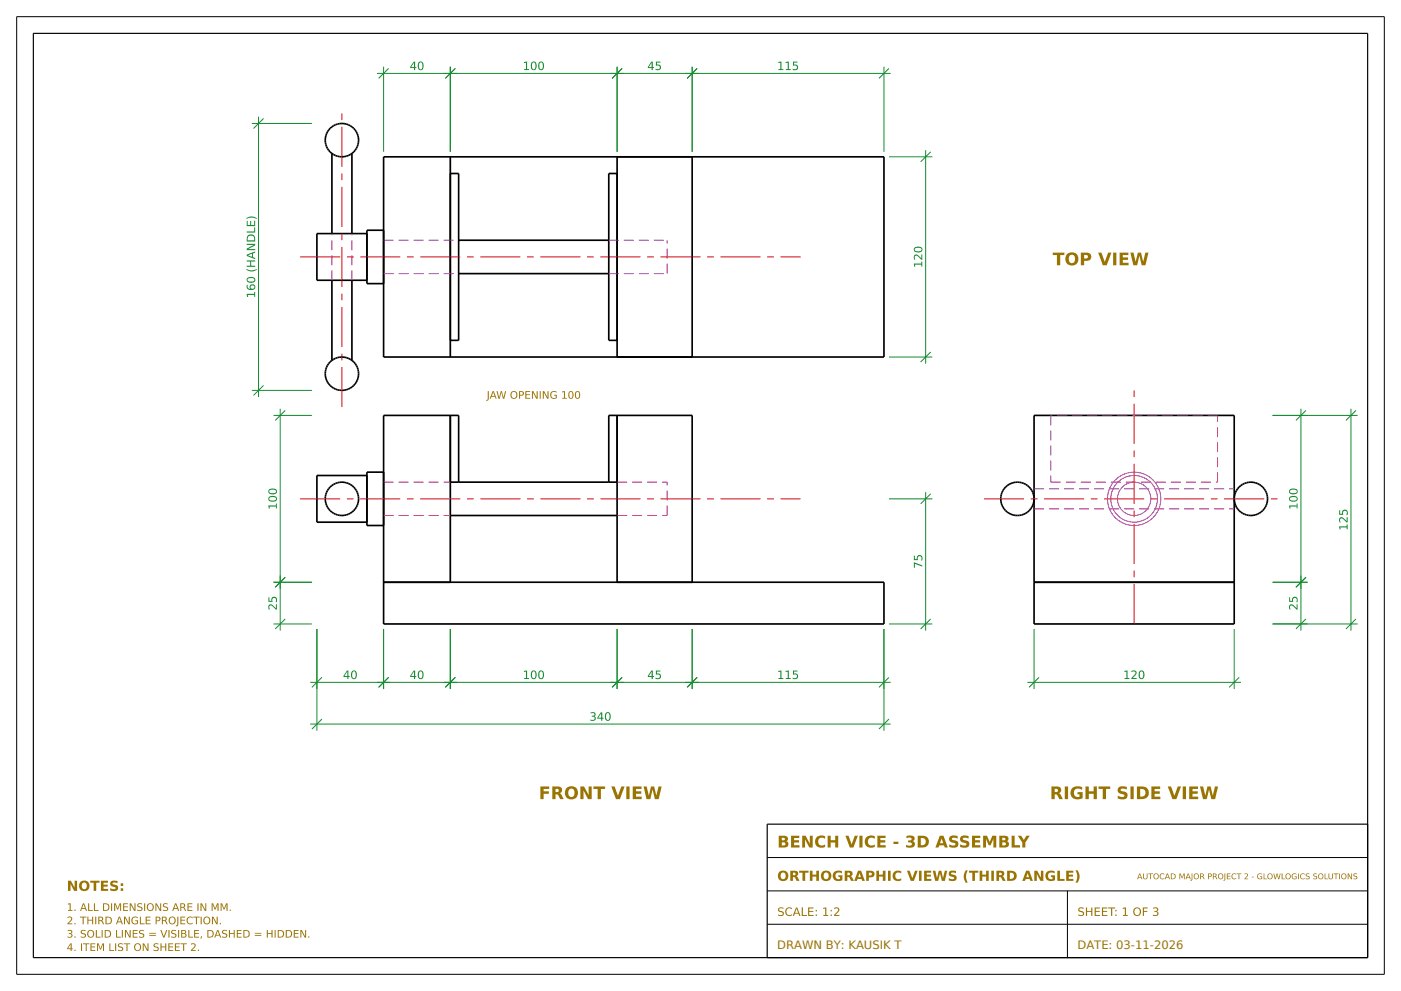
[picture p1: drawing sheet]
<svg xmlns="http://www.w3.org/2000/svg" width="420mm" height="297mm" viewBox="0 0 420 297" stroke-linecap="round" stroke-linejoin="round" font-family="sans-serif">
<path d="M10 10h400v277h-400zM410 247h-180v40" fill="none" stroke="#000" stroke-width=".35"/>
<path d="M5 5h410v287h-410zM230 257h180M230 277h180M230 267h180M320 267v20" fill="none" stroke="#000" stroke-width=".3"/>
<g fill="none" stroke="#000" stroke-width=".5">
<path d="M99.5 46v24M105.5 46v24M115 47h150v60h-150zM135 47v60M135 52h2.5v50h-2.5M185 47v60M185 52h-2.5v50h2.5M207.5 47v60M110 70h-15v14h15M115 69h-5v16h5M137.5 72h45M99.5 84v24"/>
<path d="M105.5 84v24M137.5 82h45M135 124.5v50M185 124.5v50M310 124.5h60v62.5h-60zM110 142.5h-15v14h15M115 141.5h-5v16h5M135 144.5h50M135 154.5h50M137.5 144.5v-20h-22.5v62.5h150v-12.5h-150M182.5 144.5v-20h25v50M310 174.5h60"/>
<circle cx="102.5" cy="42" r="5"/>
<circle cx="102.5" cy="112" r="5"/>
<circle cx="102.5" cy="149.5" r="5"/>
<circle cx="305" cy="149.5" r="5"/>
<circle cx="375" cy="149.5" r="5"/>
</g>
<g fill="none" stroke="#9a1f9a" stroke-width=".3" stroke-dasharray="3 1.5" stroke-linecap="butt">
<path d="M115 72h22.5M182.5 72h17.5M99.5 84v-14M105.5 84v-14M115 82h22.5M182.5 82h17.5M200 82v-10M315 124.5v20M365 124.5h-50M115 154.5h20M115 144.5h20M185 154.5h15"/>
<path d="M185 144.5h15M200 154.5v-10M310 152.5h60M310 146.5h60M315 144.5h50M332 149.5l.1 1M332.1 148.5l-.1 1M332.1 150.5l.2 1.1M332.3 147.4l-.2 1.1M332.3 151.6l.3 1M332.6 146.4l-.3 1M332.6 152.6l.5 .9"/>
<path d="M333 149.5l.1 .9M333.1 148.6l-.1 .9M333.1 150.4l.1 .9M333.1 145.5l-.5 .9M333.1 153.5l.6 .9M333.2 147.7l-.1 .9M333.2 151.3l.3 .9M333.5 146.8l-.3 .9M333.5 152.2l.4 .8M333.7 144.6l-.6 .9M333.7 154.4l.6 .8M333.9 146l-.4 .8"/>
<path d="M333.9 153l.5 .8M334.3 143.8l-.6 .8M334.3 155.2l.8 .6M334.4 145.2l-.5 .8M334.4 153.8l.7 .6M335 149.5v.7M335 148.8v.7M335 150.2l.2 .6M335.1 144.6l-.7 .6M335.1 154.4l.6 .7M335.1 143.2l-.8 .6M335.1 155.8l.9 .6"/>
<path d="M335.2 148.2l-.2 .6M335.2 150.8l.2 .6M335.4 147.6l-.2 .6M335.4 151.4l.3 .6M335.7 147l-.3 .6M335.7 152l.3 .5M335.7 143.9l-.6 .7M335.7 155.1l.8 .5M336 142.6l-.9 .6M336 156.4l.9 .5M336 146.5l-.3 .5M336 152.5l.5 .5"/>
<path d="M336.5 146l-.5 .5M336.5 153l.5 .5M336.5 143.4l-.8 .5M336.5 155.6l.8 .4M336.9 142.1l-.9 .5M336.9 156.9l1 .3M337 145.5l-.5 .5M337 153.5l.5 .3M337.3 143l-.8 .4M337.3 156l.9 .3M337.5 145.2l-.5 .3M337.5 153.8l.6 .3"/>
<path d="M337.9 141.8l-1 .3M337.9 157.2l1.1 .2M338.1 144.9l-.6 .3M338.1 154.1l.6 .2M338.2 142.7l-.9 .3M338.2 156.3l.9 .1M338.7 144.7l-.6 .2M338.7 154.3l.6 .2M339 141.6l-1.1 .2M339 157.4l1 .1M339.1 142.6l-.9 .1M339.1 156.4l.9 .1"/>
<path d="M339.3 144.5l-.6 .2M339.3 154.5h.7M340 144.5h-.7M340 154.5h.7M340 142.5l-.9 .1M340 156.5l.9-.1M340 141.5l-1 .1M340 157.5l1-.1M340.7 144.5h-.7M340.7 154.5l.6-.2M340.9 142.6l-.9-.1M340.9 156.4l.9-.1"/>
<path d="M341 141.6l-1-.1M341 157.4l1.1-.2M341.3 144.7l-.6-.2M341.3 154.3l.6-.2M341.8 142.7l-.9-.1M341.8 156.3l.9-.3M341.9 144.9l-.6-.2M341.9 154.1l.6-.3M342.1 141.8l-1.1-.2M342.1 157.2l1-.3M342.5 145.2l-.6-.3M342.5 153.8l.5-.3"/>
<path d="M342.7 143l-.9-.3M342.7 156l.8-.4M343 145.5l-.5-.3M343 153.5l.5-.5M343.1 142.1l-1-.3M343.1 156.9l.9-.5M343.5 143.4l-.8-.4M343.5 155.6l.8-.5M343.5 146l-.5-.5M343.5 153l.5-.5M344 146.5l-.5-.5M344 152.5l.3-.5"/>
<path d="M344 142.6l-.9-.5M344 156.4l.9-.6M344.3 143.9l-.8-.5M344.3 155.1l.6-.7M344.3 147l-.3-.5M344.3 152l.3-.6M344.6 147.6l-.3-.6M344.6 151.4l.2-.6M344.8 148.2l-.2-.6M344.8 150.8l.2-.6M344.9 143.2l-.9-.6M344.9 155.8l.8-.6"/>
<path d="M344.9 144.6l-.6-.7M344.9 154.4l.7-.6M345 148.8l-.2-.6M345 150.2v-.7M345 149.5v-.7M345.6 145.2l-.7-.6M345.6 153.8l.5-.8M345.7 143.8l-.8-.6M345.7 155.2l.6-.8M346.1 146l-.5-.8M346.1 153l.4-.8M346.3 144.6l-.6-.8"/>
<path d="M346.3 154.4l.6-.9M346.5 146.8l-.4-.8M346.5 152.2l.3-.9M346.8 147.7l-.3-.9M346.8 151.3l.1-.9M346.9 145.5l-.6-.9M346.9 153.5l.5-.9M346.9 148.6l-.1-.9M346.9 150.4l.1-.9M347 149.5l-.1-.9M347.4 146.4l-.5-.9M347.4 152.6l.3-1"/>
<path d="M347.7 147.4l-.3-1M347.7 151.6l.2-1.1M347.9 148.5l-.2-1.1M347.9 150.5l.1-1M348 149.5l-.1-1M365 144.5v-20"/>
</g>
<path d="M90 77h150M102.5 122v-90M90 149.5h150M295 149.5h90M340 187v-70" fill="none" stroke="#d40000" stroke-width=".3" stroke-dasharray="12 2 2 2" stroke-linecap="butt"/>
<g fill="none" stroke="#138a2e" stroke-width=".3">
<path d="M75.5 37h18M77.5 35v84M79 35.5l-3 3M113 22h154M115 20v25.5M116.5 20.5l-3 3M135 20v25.5M136.5 20.5l-3 3M185 20v25.5M186.5 20.5l-3 3M207.5 20v25.5M209 20.5l-3 3"/>
<path d="M265 20v25.5M266.5 20.5l-3 3M266.5 47h13M277.5 45v64M279 45.5l-3 3M75.5 117h18M79 115.5l-3 3M266.5 107h13M279 105.5l-3 3M82 124.5h11.5M84 122.5v66.5M85.5 123l-3 3"/>
<path d="M381.5 124.5h25.5M390 122.5v66.5M391.5 123l-3 3M405 122.5v66.5M406.5 123l-3 3M266.5 149.5h13M277.5 147.5v41.5M279 148l-3 3M82 174.5h11.5M85.5 173l-3 3M381.5 174.5h10.5M391.5 173l-3 3"/>
<path d="M82 187h11.5M85.5 185.5l-3 3M95 188.5v30.5M115 188.5v18M135 188.5v18M185 188.5v18M207.5 188.5v18M265 188.5v30.5M266.5 187h13M279 185.5l-3 3M310 188.5v18M370 188.5v18"/>
<path d="M381.5 187h25.5M391.5 185.5l-3 3M406.5 185.5l-3 3M93 204.5h174M93 217h174M96.5 203l-3 3M96.5 215.5l-3 3M116.5 203l-3 3M136.5 203l-3 3M186.5 203l-3 3M209 203l-3 3M266.5 203l-3 3"/>
<path d="M266.5 215.5l-3 3M308 204.5h64M311.5 203l-3 3M371.5 203l-3 3"/>
</g>
<g fill="#fff" stroke="#fff" stroke-width=".35">
<path d="M232.6 280.7h45.5v4.9h-45.5z"/>
<path d="M322.6 280.7h32.2v4.9h-32.2z"/>
</g>
<g font-size="5.2" fill="#9a7400">
<text x="315.6" y="79.5">TOP VIEW</text>
<text x="161.5" y="239.5">FRONT VIEW</text>
<text x="314.7" y="239.5">RIGHT SIDE VIEW</text>
</g>
<text font-size="4.9" fill="#9a7400" x="233" y="254">BENCH VICE - 3D ASSEMBLY</text>
<g font-size="4.2" fill="#9a7400">
<text x="20" y="267">NOTES:</text>
<text x="233" y="264">ORTHOGRAPHIC VIEWS (THIRD ANGLE)</text>
</g>
<g font-size="3.5" fill="#138a2e">
<text x="122.8" y="21">40</text>
<text x="156.7" y="21">100</text>
<text x="194" y="21">45</text>
<text x="232.9" y="21">115</text>
<text x="276.5" y="80.3" transform="rotate(-90 276.5 80.3)">120</text>
<text x="76.5" y="89.4" transform="rotate(-90 76.5 89.4)">160 (HANDLE)</text>
<text x="83" y="152.8" transform="rotate(-90 83 152.8)">100</text>
<text x="389" y="152.8" transform="rotate(-90 389 152.8)">100</text>
<text x="404" y="159.1" transform="rotate(-90 404 159.1)">125</text>
<text x="276.5" y="170.5" transform="rotate(-90 276.5 170.5)">75</text>
<text x="83" y="183" transform="rotate(-90 83 183)">25</text>
<text x="389" y="183" transform="rotate(-90 389 183)">25</text>
<text x="102.8" y="203.5">40</text>
<text x="122.8" y="203.5">40</text>
<text x="156.7" y="203.5">100</text>
<text x="194" y="203.5">45</text>
<text x="232.9" y="203.5">115</text>
<text x="336.7" y="203.5">120</text>
<text x="176.7" y="216">340</text>
</g>
<g font-size="3.5" fill="#9a7400">
<text x="233" y="274.5">SCALE: 1:2</text>
<text x="323" y="274.5">SHEET: 1 OF 3</text>
<text x="233" y="284.5">DRAWN BY: KAUSIK T</text>
<text x="323" y="284.5">DATE: 03-11-2026</text>
</g>
<g font-size="3.1" fill="#9a7400">
<text x="145.9" y="119.5">JAW OPENING 100</text>
<text x="20" y="273">1. ALL DIMENSIONS ARE IN MM.</text>
<text x="20" y="277">2. THIRD ANGLE PROJECTION.</text>
<text x="20" y="281">3. SOLID LINES = VISIBLE, DASHED = HIDDEN.</text>
<text x="20" y="285">4. ITEM LIST ON SHEET 2.</text>
</g>
<text font-size="2.4" fill="#9a7400" x="340.9" y="263.5">AUTOCAD MAJOR PROJECT 2 - GLOWLOGICS SOLUTIONS</text>
</svg>
